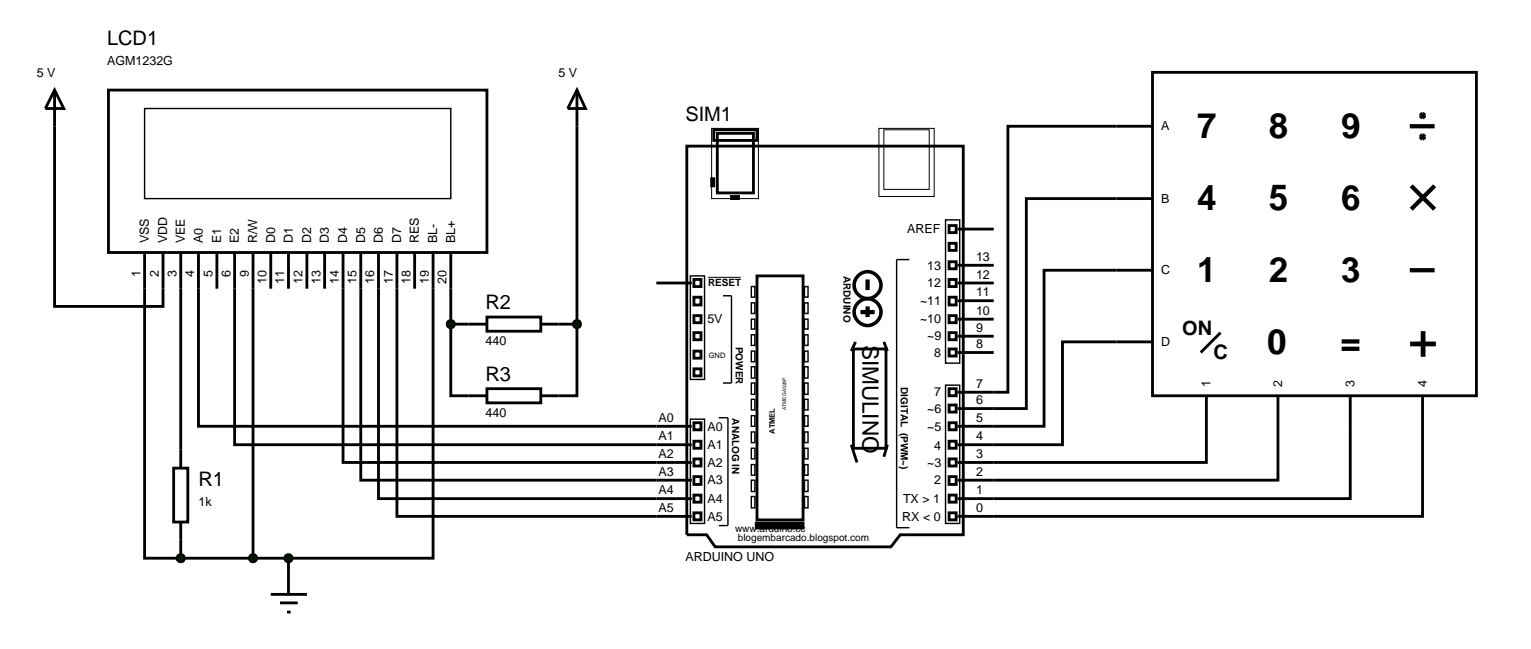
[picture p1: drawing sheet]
<svg xmlns="http://www.w3.org/2000/svg" width="216mm" height="91mm" viewBox="0 0 216 91" stroke-linecap="round" stroke-linejoin="round" font-family="sans-serif">
<g fill="none" stroke="#000" stroke-width=".4">
<path d="M7.7 12.7v30.5h15.3v-7.6M7.7 12.7l1.3 2.6h-2.6zM15.3 12.7h53.4v22.9h-53.4zM81.4 17.8v27.9M100.7 18.3h6.1v1.5h-6.1zM101.2 18.8h5.1v8.4h-5.1zM157.5 17.8h-15.3v37.5h-7.1M20.4 35.6v43.1h5.1M25.5 35.6v30.4M28 35.6v24.5h69.6M30.6 35.6v5.1M33.1 35.6v27.1h64.5"/>
<path d="M35.7 35.6v43.1M38.2 35.6v5.1M40.7 35.6v5.1M43.3 35.6v5.1M45.8 35.6v5.1M48.4 35.6v29.6h49.2M50.9 35.6v32.1h46.7M53.4 35.6v34.7h44.2M56 35.6v37.2h41.6M58.5 35.6v5.1M61.1 35.6v43.1h-20.4M63.6 35.6v10.1"/>
<path d="M92.6 39.9h5M96.9 20.6h39v54.8h-8.9l-1.3 1.7h-24.8l-1.2-1.7h-2.8zM97.9 39.4h1v1h-1zM100.4 25.2h.3v1h-.3zM103.2 27.7h1v.3h-1zM106.8 38.9h6.5v34.4h-6.5zM133.9 31.8h1v1h-1zM133.9 36.9h1v1h-1zM133.9 39.4h1v1h-1zM133.9 34.3h1v1h-1zM135.1 39.9h5.1M135.1 37.4h5.1"/>
<path d="M135.1 32.3h5.1M157.5 28h-12.7v29.6h-9.7M157.5 38.1h-10.2v22h-12.2M63.6 45.7v10.1h2.5M63.6 45.7h2.5M78.8 45.7h2.6M81.4 45.7v10.1h-2.6M97.9 41.9h1v1.1h-1zM97.9 46.9h1v1h-1zM97.9 52h1v1h-1zM97.9 59.6h1v1h-1zM97.9 49.5h1v1h-1z"/>
<path d="M97.9 44.5h1v1h-1zM120.4 49.2h4.6v14h-4.6zM120.7 48.2l-.6 1.3M124.7 48.2l.5 1.3M133.9 41.9h1v1.1h-1zM133.9 44.5h1v1h-1zM133.9 46.9h1v1h-1zM133.9 54.8h1v1h-1zM133.9 57.1h1v1h-1zM133.9 59.6h1v1h-1zM133.9 49.2h1v1h-1zM135.1 49.7h5.1"/>
<path d="M135.1 47.4h5.1M135.1 45h5.1M135.1 42.4h5.1M157.5 48.2h-7.6v14.5h-14.8M24.5 66h2v7.6h-2zM25.5 73.6v5.1M25.5 78.7h15.2M40.7 78.7v5.1M97.9 62.2h1v1h-1zM97.9 64.7h1v1h-1zM97.9 67.2h1v1.1h-1zM97.9 69.8h1v1h-1z"/>
<path d="M97.9 72.3h1v1h-1zM120.1 62.7l.8 2.5M125.2 62.7l-.5 1.7M133.9 62.2h1v1h-1zM133.9 64.7h1v1h-1zM133.9 67.2h1v1.1h-1zM133.9 69.8h1v1h-1zM133.9 72.3h1v1h-1zM170.2 60.9v4.3h-35.1M180.3 60.9v6.8h-45.2M190.5 60.9v9.4h-55.4M200.7 60.9v11.9h-65.6"/>
<path d="M38.2 83.8h5.1M39.5 85h2.5M40.5 86.3h.5"/>
</g>
<g fill="none" stroke="#000" stroke-width=".2">
<path d="M20.4 15.3h43.2v12.7h-43.2zM97.4 38.9h2v14.6h-2zM128.3 36.6h-1.8v37.8h1.8M133.4 31h2v20.2h-2zM97.4 59.1h2v14.7h-2zM101.4 58.9h1.3v15.2h-1.3M102 41.7h1.2v12.3h-1.2M106 40.4h.5v1.5h-.5zM106 42.7h.5v1.5h-.5zM106 45h.5v1.4h-.5zM106 47.2h.5v1.5h-.5zM106 49.5h.5v1.5h-.5z"/>
<path d="M106 51.7h.5v1.6h-.5zM106 54h.5v1.6h-.5zM106 56.3h.5v1.5h-.5zM106 58.6h.5v1.5h-.5zM113.5 40.4h.5v1.5h-.5zM113.5 42.7h.5v1.5h-.5zM113.5 45h.5v1.4h-.5zM113.5 47.2h.5v1.5h-.5zM113.5 49.5h.5v1.5h-.5zM113.5 51.7h.5v1.6h-.5zM113.5 54h.5v1.6h-.5zM113.5 56.3h.5v1.5h-.5z"/>
<path d="M113.5 58.6h.5v1.5h-.5zM133.4 54.3h2v19.5h-2zM106 60.9h.5v1.5h-.5zM106 63.2h.5v1.5h-.5zM106 65.5h.5v1.5h-.5zM106 67.7h.5v1.6h-.5zM106 70h.5v1.6h-.5zM113.5 60.9h.5v1.5h-.5zM113.5 63.2h.5v1.5h-.5zM113.5 65.5h.5v1.5h-.5zM113.5 67.7h.5v1.6h-.5zM113.5 70h.5v1.6h-.5z"/>
</g>
<g fill="none" stroke="#000" stroke-width=".5">
<circle cx="122.4" cy="44" r="1.89"/>
<circle cx="122.4" cy="40.2" r="1.89"/>
</g>
<path d="M122.4 39.4v1.5M121.4 44h2M122.4 43.2v1.5" fill="none" stroke="#000" stroke-width=".6" stroke-linecap="butt"/>
<path d="M100.4 18.1h6.6v9.9h-6.6zM124 18.1h7.8v9.6h-7.8zM124.7 18.3h6.4v8.4h-6.4zM99.9 39.1h4.6" fill="none" stroke="#000" stroke-width=".14"/>
<path d="M106.5 74.1h7" fill="none" stroke="#000" stroke-width="1.1" stroke-linecap="butt"/>
<g fill="#004000" stroke="#000" stroke-width=".4">
<path d="M25.2 78.3l.3-.1-.5 .5zM25.5 78.2l.3 .1 .2 .4zM25.5 79.2l.5-.5-.2 .4zM25 78.7l.5 .5-.4-.2z"/>
<path d="M40.4 78.3l.3-.1-.5 .5zM40.7 78.2l.4 .2 .1 .3zM41.2 78.7l-.1 .3-.4 .2zM40.2 78.7l.5 .5-.3-.1z"/>
</g>
<g fill="#004000">
<path d="M25.5 78.2l.5 .5-.5 .5-.5-.5z"/>
<path d="M40.7 78.2l.5 .5-.5 .5-.5-.5z"/>
</g>
<path d="M66.1 45.7h2.6M66.1 55.8h2.6M68.7 44.7h7.6v2h-7.6zM68.7 54.8h7.6v2h-7.6zM76.3 45.7h2.5M76.3 55.8h2.5" fill="none" stroke="#000" stroke-width=".4"/>
<path d="M63.2 45.4l.4-.2-.5 .5zM63.6 45.2l.3 .1 .2 .4zM64.1 45.7l-.1 .3-.4 .2zM63.1 45.7l.5 .5-.4-.2z" fill="#004000" stroke="#000" stroke-width=".4"/>
<path d="M63.1 45.7l.5-.5 .5 .5-.5 .5z" fill="#004000"/>
<path d="M81.4 12.7l1.2 2.6h-2.5zM81.4 12.7v5.1" fill="none" stroke="#000" stroke-width=".4"/>
<g fill="#004000" stroke="#000" stroke-width=".4">
<path d="M81.1 45.3l.3-.1-.5 .5zM81.4 45.2l.3 .1 .2 .4zM81.9 45.7l-.2 .4-.3 .1zM80.9 45.7l.5 .5-.4-.2z"/>
<path d="M35.4 78.3l.3-.1-.5 .5zM35.7 78.2l.4 .2 .1 .3zM36.2 78.7l-.1 .3-.4 .2zM35.2 78.7l.5 .5-.3-.1z"/>
</g>
<g fill="#004000">
<path d="M80.9 45.7l.5-.5 .5 .5-.5 .5z"/>
<path d="M35.7 78.2l.5 .5-.5 .5-.5-.5z"/>
</g>
<path d="M157.5 17.8h5.1M162.6 10.2h45.7v45.6h-45.7zM157.5 28h5.1M157.5 38.1h5.1M157.5 48.2h5.1M170.2 55.8v5.1M172.2 46.9l-2.8 2.8M180.3 55.8v5.1M190.5 55.8v5.1M200.7 55.8v5.1" fill="none" stroke="#000" stroke-width=".4"/>
<g fill="none" stroke="#000" stroke-width=".6" stroke-linecap="butt">
<path d="M198.9 17.8h3.5M198.9 38.1h3.5M199.1 26.2l3.3 3.3M202.4 26.2l-3.3 3.3"/>
<circle cx="200.7" cy="16.3" r=".2"/>
<circle cx="200.7" cy="19.3" r=".2"/>
</g>
<text font-size="7.1" x="198.7" y="50.5">+</text>
<g font-size="4.9">
<text x="168.9" y="19.5">7</text>
<text x="179" y="19.5">8</text>
<text x="189.2" y="19.5">9</text>
<text x="168.9" y="29.7">4</text>
<text x="179" y="29.7">5</text>
<text x="189.2" y="29.7">6</text>
<text x="168.9" y="39.8">1</text>
<text x="179" y="39.8">2</text>
<text x="189.2" y="39.8">3</text>
<text x="178.8" y="50">0</text>
<text x="189.1" y="49.9">=</text>
</g>
<text font-size="3.2" x="121.7" y="48.6" transform="rotate(90 121.7 48.6)">SIMULINO</text>
<g font-size="2.8">
<text x="15.1" y="6.4">LCD1</text>
<text x="96.7" y="17.1">SIM1</text>
<text x="68.5" y="43.6">R2</text>
<text x="166.8" y="47.3">ON</text>
<text x="68.5" y="53.7">R3</text>
<text x="171.2" y="50.6">C</text>
<text x="28" y="68.6">R1</text>
</g>
<g font-size="1.8">
<text x="5.2" y="10.8">5 V</text>
<text x="15.1" y="9.2">AGM1232G</text>
<text x="78.8" y="10.8">5 V</text>
<text x="163.8" y="18.4">A</text>
<text x="163.8" y="28.6">B</text>
<text x="21" y="34.3" transform="rotate(-90 21 34.3)">VSS</text>
<text x="23.6" y="34.3" transform="rotate(-90 23.6 34.3)">VDD</text>
<text x="26.1" y="34.3" transform="rotate(-90 26.1 34.3)">VEE</text>
<text x="28.6" y="34.3" transform="rotate(-90 28.6 34.3)">A0</text>
<text x="31.2" y="34.3" transform="rotate(-90 31.2 34.3)">E1</text>
<text x="33.7" y="34.3" transform="rotate(-90 33.7 34.3)">E2</text>
<text x="36.3" y="34.3" transform="rotate(-90 36.3 34.3)">R/W</text>
<text x="38.8" y="34.3" transform="rotate(-90 38.8 34.3)">D0</text>
<text x="41.3" y="34.3" transform="rotate(-90 41.3 34.3)">D1</text>
<text x="43.9" y="34.3" transform="rotate(-90 43.9 34.3)">D2</text>
<text x="46.4" y="34.3" transform="rotate(-90 46.4 34.3)">D3</text>
<text x="49" y="34.3" transform="rotate(-90 49 34.3)">D4</text>
<text x="51.5" y="34.3" transform="rotate(-90 51.5 34.3)">D5</text>
<text x="54" y="34.3" transform="rotate(-90 54 34.3)">D6</text>
<text x="56.6" y="34.3" transform="rotate(-90 56.6 34.3)">D7</text>
<text x="59.1" y="34.3" transform="rotate(-90 59.1 34.3)">RES</text>
<text x="61.7" y="34.3" transform="rotate(-90 61.7 34.3)">BL-</text>
<text x="64.2" y="34.3" transform="rotate(-90 64.2 34.3)">BL+</text>
<text x="128" y="32.9">AREF</text>
<text x="19.8" y="39.1" transform="rotate(-90 19.8 39.1)">1</text>
<text x="22.4" y="39.1" transform="rotate(-90 22.4 39.1)">2</text>
<text x="24.9" y="39.1" transform="rotate(-90 24.9 39.1)">3</text>
<text x="27.4" y="39.1" transform="rotate(-90 27.4 39.1)">4</text>
<text x="30" y="39.1" transform="rotate(-90 30 39.1)">5</text>
<text x="32.5" y="39.1" transform="rotate(-90 32.5 39.1)">6</text>
<text x="35.1" y="39.1" transform="rotate(-90 35.1 39.1)">9</text>
<text x="37.6" y="40.1" transform="rotate(-90 37.6 40.1)">10</text>
<text x="40.1" y="40.1" transform="rotate(-90 40.1 40.1)">11</text>
<text x="42.7" y="40.1" transform="rotate(-90 42.7 40.1)">12</text>
<text x="45.2" y="40.1" transform="rotate(-90 45.2 40.1)">13</text>
<text x="47.8" y="40.1" transform="rotate(-90 47.8 40.1)">14</text>
<text x="50.3" y="40.1" transform="rotate(-90 50.3 40.1)">15</text>
<text x="52.8" y="40.1" transform="rotate(-90 52.8 40.1)">16</text>
<text x="55.4" y="40.1" transform="rotate(-90 55.4 40.1)">17</text>
<text x="57.9" y="40.1" transform="rotate(-90 57.9 40.1)">18</text>
<text x="60.5" y="40.1" transform="rotate(-90 60.5 40.1)">19</text>
<text x="63" y="40.1" transform="rotate(-90 63 40.1)">20</text>
<text x="130.8" y="38">13</text>
<text x="130.8" y="40.5">12</text>
<text x="137.7" y="41.8">11</text>
<text x="137.7" y="39.3">12</text>
<text x="137.7" y="36.8">13</text>
<text x="163.8" y="38.7">C</text>
<text x="99.8" y="45.6">5V</text>
<text x="129.8" y="43">~11</text>
<text x="129.8" y="45.6">~10</text>
<text x="130.8" y="48">~9</text>
<text x="137.7" y="46.8">9</text>
<text x="137.7" y="44.4">10</text>
<text x="68.5" y="48.7">440</text>
<text x="131.8" y="50.3">8</text>
<text x="137.7" y="49.1">8</text>
<text x="163.8" y="48.8">D</text>
<text x="68.5" y="58.8">440</text>
<text x="92.9" y="59.5">A0</text>
<text x="130.8" y="58.2">~6</text>
<text x="131.8" y="55.9">7</text>
<text x="137.7" y="59.5">5</text>
<text x="137.7" y="57">6</text>
<text x="137.7" y="54.7">7</text>
<text x="170.8" y="54.5" transform="rotate(-90 170.8 54.5)">1</text>
<text x="180.9" y="54.5" transform="rotate(-90 180.9 54.5)">2</text>
<text x="191.1" y="54.5" transform="rotate(-90 191.1 54.5)">3</text>
<text x="201.3" y="54.5" transform="rotate(-90 201.3 54.5)">4</text>
<text x="92.9" y="64.6">A2</text>
<text x="92.9" y="62.1">A1</text>
<text x="99.8" y="60.7">A0</text>
<text x="99.8" y="63.3">A1</text>
<text x="99.8" y="65.8">A2</text>
<text x="130.8" y="60.7">~5</text>
<text x="130.8" y="65.8">~3</text>
<text x="131.8" y="63.5">4</text>
<text x="137.7" y="64.6">3</text>
<text x="137.7" y="62.1">4</text>
<text x="28" y="71.4">1k</text>
<text x="92.9" y="69.7">A4</text>
<text x="92.9" y="67.1">A3</text>
<text x="99.8" y="68.3">A3</text>
<text x="99.8" y="70.9">A4</text>
<text x="127.4" y="70.9">TX &gt; 1</text>
<text x="131.8" y="68.3">2</text>
<text x="137.7" y="69.7">1</text>
<text x="137.7" y="67.1">2</text>
<text x="92.9" y="72.2">A5</text>
<text x="99.8" y="73.4">A5</text>
<text x="127.3" y="73.4">RX &lt; 0</text>
<text x="137.7" y="72.2">0</text>
<text x="96.7" y="79.1">ARDUINO UNO</text>
</g>
<g font-size="1.4">
<text x="99.9" y="40.3">RESET</text>
<text x="119" y="38.9" transform="rotate(90 119 38.9)">ARDUINO</text>
<text x="103.8" y="48.9" transform="rotate(90 103.8 48.9)">POWER</text>
<text x="103.3" y="59" transform="rotate(90 103.3 59)">ANALOG IN</text>
<text x="127.1" y="54.6" transform="rotate(90 127.1 54.6)">DIGITAL (PWM~)</text>
<text x="103.7" y="75">www.arduino.cc</text>
<text x="104.1" y="76.3">blogembarcado.blogspot.com</text>
</g>
<g font-size="1.1">
<text x="100" y="50.5">GND</text>
<text x="109.3" y="61.2" transform="rotate(-90 109.3 61.2)">ATMEL</text>
</g>
<text font-size=".7" x="110.9" y="57.8" transform="rotate(-90 110.9 57.8)">ATMEGA328P</text>
</svg>
